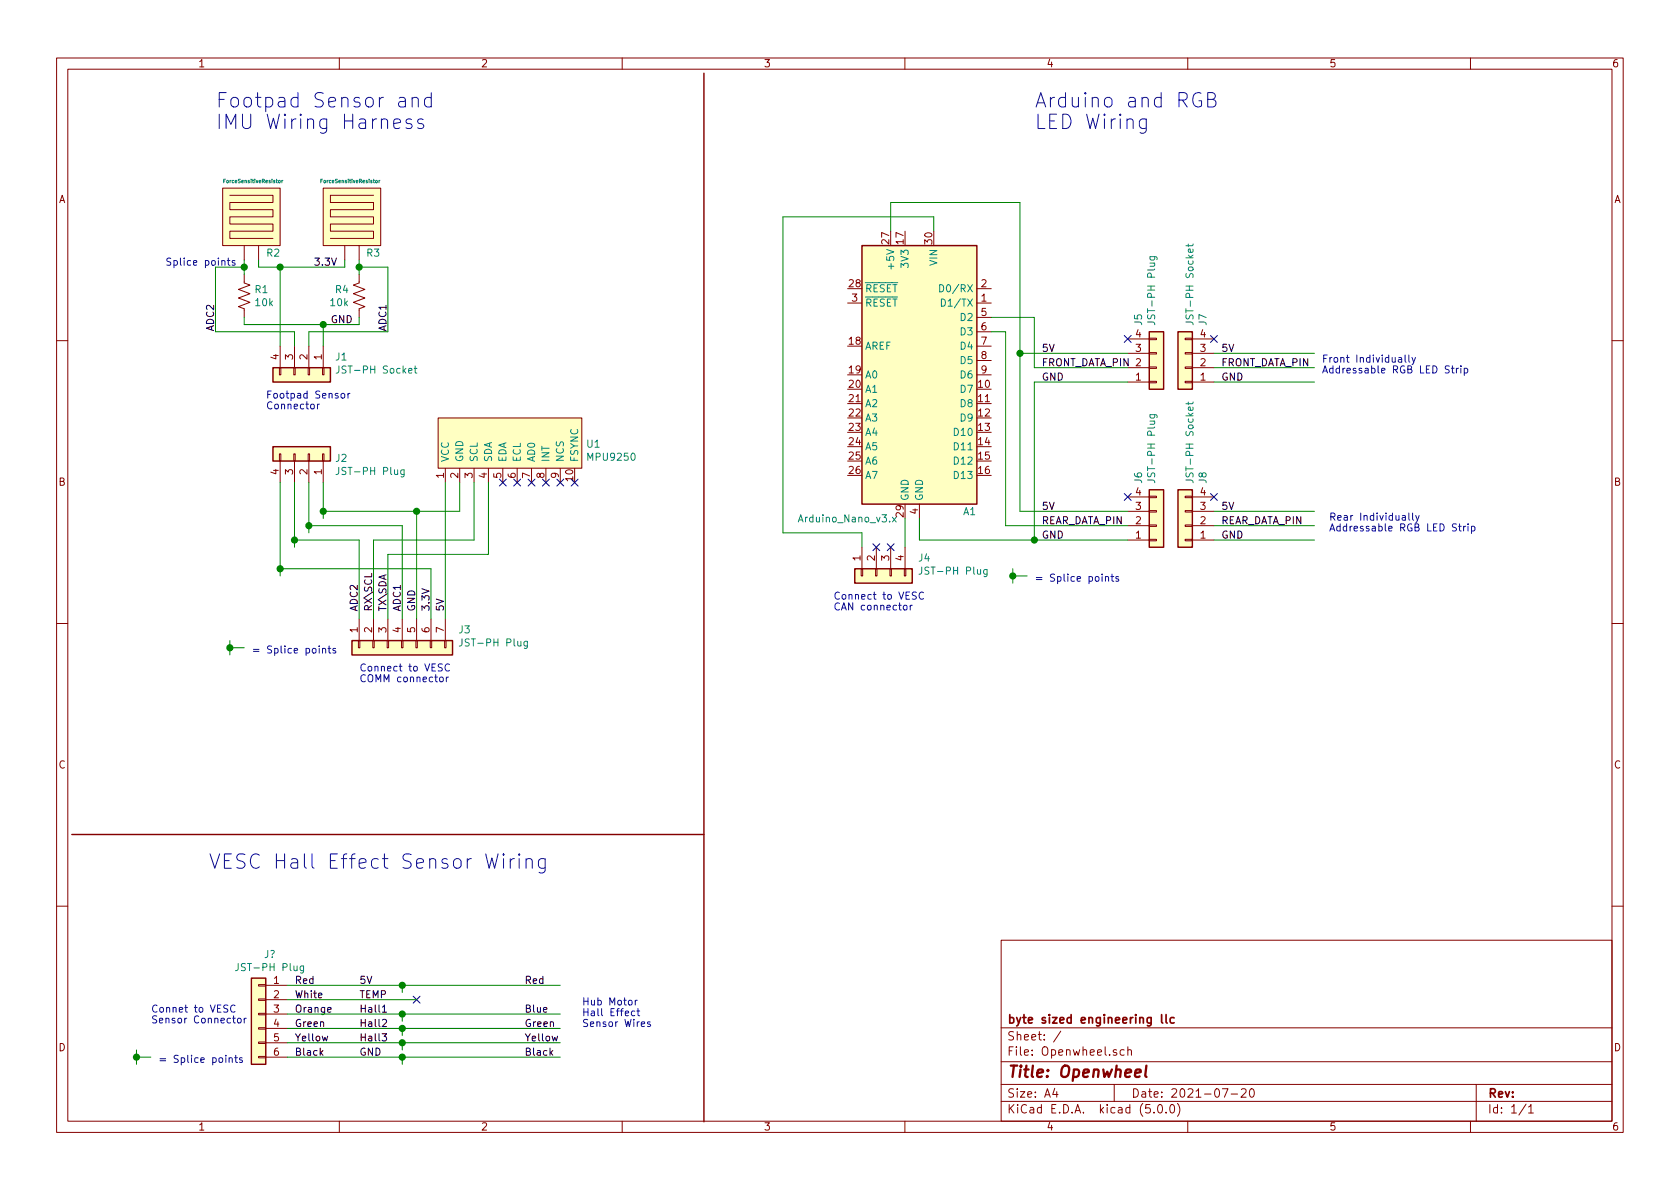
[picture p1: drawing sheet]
EESchema Schematic File Version 4
LIBS:Openwheel-cache
EELAYER 26 0
EELAYER END
$Descr A4 11693 8268
encoding utf-8
Sheet 1 1
Title "Openwheel"
Date "2021-07-20"
Rev ""
Comp "byte sized engineering llc"
Comment1 ""
Comment2 ""
Comment3 ""
Comment4 ""
$EndDescr
$Comp
L Device:R_US R1
U 1 1
P 1700 2050
F 0 "R1" H 1768 2096 50  0000 L CNN
F 1 "10k" H 1768 2005 50  0000 L CNN
F 2 "" V 1740 2040 50  0001 C CNN
F 3 "~" H 1700 2050 50  0001 C CNN
	1    1700 2050
	1    0    0    -1  
$EndComp
$Comp
L user_created:ForceSensitiveResistor R2
U 1 1
P 1750 1500
F 0 "R2" H 1850 1250 50  0000 L CNN
F 1 "ForceSensitiveResistor" H 1550 1750 25  0000 L CNN
F 2 "" H 1750 1500 50  0001 C CNN
F 3 "" H 1750 1500 50  0001 C CNN
	1    1750 1500
	1    0    0    -1  
$EndComp
Wire Wire Line
	1700 1850 1500 1850
Wire Wire Line
	1800 1800 1800 1850
Wire Wire Line
	1700 1800 1700 1850
Connection ~ 1700 1850
Wire Wire Line
	1700 1850 1700 1900
Wire Wire Line
	1700 2200 1700 2250
$Comp
L Connector_Generic:Conn_01x04 J1
U 1 1
P 2150 2600
F 0 "J1" V 2023 2780 50  0000 L CNN
F 1 "JST-PH Socket" V 2114 2780 50  0000 L CNN
F 2 "" H 2150 2600 50  0001 C CNN
F 3 "~" H 2150 2600 50  0001 C CNN
	1    2150 2600
	0    1    1    0   
$EndComp
$Comp
L Connector_Generic:Conn_01x04 J2
U 1 1
P 2150 3150
F 0 "J2" V 2116 3330 50  0000 L CNN
F 1 "JST-PH Plug" V 2025 3330 50  0000 L CNN
F 2 "" H 2150 3150 50  0001 C CNN
F 3 "~" H 2150 3150 50  0001 C CNN
	1    2150 3150
	0    1    -1   0   
$EndComp
$Comp
L Device:R_US R4
U 1 1
P 2500 2050
F 0 "R4" H 2568 2096 50  0000 L CNN
F 1 "10k" H 2568 2005 50  0000 L CNN
F 2 "" V 2540 2040 50  0001 C CNN
F 3 "~" H 2500 2050 50  0001 C CNN
	1    2500 2050
	-1   0    0    -1  
$EndComp
$Comp
L user_created:ForceSensitiveResistor R3
U 1 1
P 2450 1500
F 0 "R3" H 2250 1250 50  0000 L CNN
F 1 "ForceSensitiveResistor" H 2250 1750 25  0000 L CNN
F 2 "" H 2450 1500 50  0001 C CNN
F 3 "" H 2450 1500 50  0001 C CNN
	1    2450 1500
	-1   0    0    -1  
$EndComp
Wire Wire Line
	2500 1850 2700 1850
Wire Wire Line
	2400 1800 2400 1850
Wire Wire Line
	2500 1800 2500 1850
Connection ~ 2500 1850
Wire Wire Line
	2500 1850 2500 1900
Wire Wire Line
	2500 2200 2500 2250
Wire Wire Line
	1800 1850 1950 1850
Wire Wire Line
	1700 2250 2250 2250
Wire Wire Line
	1950 1850 1950 2400
Connection ~ 1950 1850
Wire Wire Line
	1950 1850 2400 1850
Wire Wire Line
	2500 2250 2250 2250
Wire Wire Line
	1500 1850 1500 2300
Wire Wire Line
	1500 2300 2050 2300
Wire Wire Line
	2050 2300 2050 2400
Wire Wire Line
	2700 1850 2700 2300
Wire Wire Line
	2700 2300 2150 2300
Wire Wire Line
	2150 2300 2150 2400
Connection ~ 2250 2250
Wire Wire Line
	2250 2250 2250 2400
Text Label 2350 1850 2    50   ~ 0
3.3V
Text Label 2300 2250 0    50   ~ 0
GND
Text Label 2700 2300 1    50   ~ 0
ADC1
Text Label 1500 2300 1    50   ~ 0
ADC2
$Comp
L Connector_Generic:Conn_01x07 J3
U 1 1
P 2800 4500
F 0 "J3" V 2673 4112 50  0000 R CNN
F 1 "JST-PH Plug" V 2764 4112 50  0000 R CNN
F 2 "" H 2800 4500 50  0001 C CNN
F 3 "~" H 2800 4500 50  0001 C CNN
	1    2800 4500
	0    -1   1    0   
$EndComp
$Comp
L user_created:MPU9250 U1
U 1 1
P 3200 3100
F 0 "U1" V 3215 2222 50  0000 R CNN
F 1 "MPU9250" V 3124 2222 50  0000 R CNN
F 2 "" H 3200 3100 50  0001 C CNN
F 3 "" H 3200 3100 50  0001 C CNN
	1    3200 3100
	0    -1   -1   0   
$EndComp
Wire Wire Line
	2050 3350 2050 3750
Wire Wire Line
	2050 3750 2500 3750
Wire Wire Line
	2500 3750 2500 4300
Wire Wire Line
	3300 3350 3300 3750
Wire Wire Line
	3300 3750 2600 3750
Wire Wire Line
	2600 3750 2600 4300
Wire Wire Line
	3400 3350 3400 3850
Wire Wire Line
	3400 3850 2700 3850
Wire Wire Line
	2700 3850 2700 4300
Wire Wire Line
	2150 3350 2150 3650
Wire Wire Line
	2150 3650 2800 3650
Wire Wire Line
	2800 3650 2800 4300
Wire Wire Line
	2900 4300 2900 3550
Wire Wire Line
	2250 3350 2250 3550
Wire Wire Line
	2250 3550 2900 3550
Wire Wire Line
	3200 3350 3200 3550
Wire Wire Line
	3200 3550 2900 3550
Connection ~ 2900 3550
Wire Wire Line
	3100 3350 3100 4300
Wire Wire Line
	1950 3350 1950 3950
Wire Wire Line
	1950 3950 3000 3950
Wire Wire Line
	3000 3950 3000 4300
NoConn ~ 3500 3350
NoConn ~ 3600 3350
NoConn ~ 3700 3350
NoConn ~ 3800 3350
NoConn ~ 3900 3350
NoConn ~ 4000 3350
Text Label 3100 4250 1    50   ~ 0
5V
Text Label 3000 4250 1    50   ~ 0
3.3V
Text Label 2900 4250 1    50   ~ 0
GND
Text Label 2800 4250 1    50   ~ 0
ADC1
Text Label 2700 4250 1    50   ~ 0
TX\SDA
Text Label 2600 4250 1    50   ~ 0
RX\SCL
Text Label 2500 4250 1    50   ~ 0
ADC2
$Comp
L MCU_Module:Arduino_Nano_v3.x A1
U 1 1
P 6400 2600
F 0 "A1" H 6050 1650 50  0000 C CNN
F 1 "Arduino_Nano_v3.x" H 6900 1600 50  0000 C CNN
F 2 "Module:Arduino_Nano" H 6400 2600 50  0001 C CIN
F 3 "http://www.mouser.com/pdfdocs/Gravitech_Arduino_Nano3_0.pdf" H 6400 2600 50  0001 C CNN
	1    6400 2600
	-1   0    0    -1  
$EndComp
Text Notes 1100 7400 0    50   ~ 0
= Splice points
Text Notes 1650 1850 2    50   ~ 0
Splice points
$Comp
L Connector_Generic:Conn_01x04 J4
U 1 1
P 6100 4000
F 0 "J4" V 5973 3712 50  0000 R CNN
F 1 "JST-PH Plug" V 6064 3712 50  0000 R CNN
F 2 "" H 6100 4000 50  0001 C CNN
F 3 "~" H 6100 4000 50  0001 C CNN
	1    6100 4000
	0    -1   1    0   
$EndComp
Text Notes 2500 4750 0    50   ~ 0
Connect to VESC \nCOMM connector
Text Notes 5800 4250 0    50   ~ 0
Connect to VESC \nCAN connector\n
Text Notes 1850 2850 0    50   ~ 0
Footpad Sensor\nConnector
Wire Wire Line
	6000 3800 6000 3700
Wire Wire Line
	6000 3700 5450 3700
Wire Wire Line
	5450 3700 5450 1500
Wire Wire Line
	5450 1500 6500 1500
Wire Wire Line
	6500 1500 6500 1600
Wire Wire Line
	6300 3600 6300 3800
$Comp
L Connector_Generic:Conn_01x04 J5
U 1 1
P 8050 2550
F 0 "J5" V 7923 2262 50  0000 R CNN
F 1 "JST-PH Plug" V 8014 2262 50  0000 R CNN
F 2 "" H 8050 2550 50  0001 C CNN
F 3 "~" H 8050 2550 50  0001 C CNN
	1    8050 2550
	1    0    0    1   
$EndComp
$Comp
L Connector_Generic:Conn_01x04 J7
U 1 1
P 8250 2550
F 0 "J7" V 8123 2262 50  0000 R CNN
F 1 "JST-PH Socket" V 8214 2262 50  0000 R CNN
F 2 "" H 8250 2550 50  0001 C CNN
F 3 "~" H 8250 2550 50  0001 C CNN
	1    8250 2550
	-1   0    0    1   
$EndComp
Wire Wire Line
	6400 3600 6400 3750
Wire Wire Line
	7200 3750 7200 2650
Wire Wire Line
	6400 3750 7200 3750
Wire Wire Line
	6900 2200 7200 2200
Wire Wire Line
	7200 2200 7200 2550
Wire Wire Line
	6900 2300 7000 2300
Wire Wire Line
	7000 2300 7000 3650
Wire Wire Line
	6200 1600 6200 1400
Wire Wire Line
	6200 1400 7100 1400
Wire Wire Line
	7100 2450 7850 2450
Connection ~ 7200 3750
Text Label 7250 2650 0    50   ~ 0
GND
Text Label 7250 2550 0    50   ~ 0
FRONT_DATA_PIN
Text Label 7250 2450 0    50   ~ 0
5V
NoConn ~ 7850 2350
NoConn ~ 8450 2350
Wire Wire Line
	8450 2450 9150 2450
Wire Wire Line
	8450 2550 9150 2550
Wire Wire Line
	8450 2650 9150 2650
Text Notes 9200 2600 0    50   ~ 0
Front Individually \nAddressable RGB LED Strip
Wire Wire Line
	7200 2650 7850 2650
Wire Wire Line
	7100 1400 7100 2450
Connection ~ 7100 2450
$Comp
L Connector_Generic:Conn_01x04 J6
U 1 1
P 8050 3650
F 0 "J6" V 7923 3362 50  0000 R CNN
F 1 "JST-PH Plug" V 8014 3362 50  0000 R CNN
F 2 "" H 8050 3650 50  0001 C CNN
F 3 "~" H 8050 3650 50  0001 C CNN
	1    8050 3650
	1    0    0    1   
$EndComp
$Comp
L Connector_Generic:Conn_01x04 J8
U 1 1
P 8250 3650
F 0 "J8" V 8123 3362 50  0000 R CNN
F 1 "JST-PH Socket" V 8214 3362 50  0000 R CNN
F 2 "" H 8250 3650 50  0001 C CNN
F 3 "~" H 8250 3650 50  0001 C CNN
	1    8250 3650
	-1   0    0    1   
$EndComp
Text Label 7250 3750 0    50   ~ 0
GND
Text Label 7250 3650 0    50   ~ 0
REAR_DATA_PIN
Text Label 7250 3550 0    50   ~ 0
5V
NoConn ~ 7850 3450
NoConn ~ 8450 3450
Wire Wire Line
	8450 3550 9150 3550
Wire Wire Line
	8450 3650 9150 3650
Wire Wire Line
	8450 3750 9150 3750
Text Notes 9250 3700 0    50   ~ 0
Rear Individually \nAddressable RGB LED Strip
Wire Wire Line
	7200 3750 7850 3750
Wire Wire Line
	7200 2550 7850 2550
Wire Wire Line
	7000 3650 7850 3650
Wire Wire Line
	7100 3550 7850 3550
Wire Wire Line
	7100 2450 7100 3550
NoConn ~ 6100 3800
NoConn ~ 6200 3800
Text Label 8500 2450 0    50   ~ 0
5V
Text Label 8500 2550 0    50   ~ 0
FRONT_DATA_PIN
Text Label 8500 2650 0    50   ~ 0
GND
Text Label 8500 3550 0    50   ~ 0
5V
Text Label 8500 3650 0    50   ~ 0
REAR_DATA_PIN
Text Label 8500 3750 0    50   ~ 0
GND
$Comp
L Connector_Generic:Conn_01x06 J?
U 1 1
P 1800 7050
F 0 "J?" H 1720 7467 50  0000 C CNN
F 1 "JST-PH Plug" H 1720 7376 50  0000 C CNN
F 2 "" H 1800 7050 50  0001 C CNN
F 3 "~" H 1800 7050 50  0001 C CNN
	1    1800 7050
	-1   0    0    -1  
$EndComp
Text Label 2050 6950 0    50   ~ 0
White
Text Label 2050 7350 0    50   ~ 0
Black
Text Label 2050 6850 0    50   ~ 0
Red
Text Label 2050 7050 0    50   ~ 0
Orange
Text Label 2050 7150 0    50   ~ 0
Green
Text Label 2050 7250 0    50   ~ 0
Yellow
Text Label 2500 6850 0    50   ~ 0
5V
Text Label 3650 6850 0    50   ~ 0
Red
NoConn ~ 2900 6950
Text Label 3650 7350 0    50   ~ 0
Black
Text Label 3650 7250 0    50   ~ 0
Yellow
Text Label 3650 7150 0    50   ~ 0
Green
Text Label 3650 7050 0    50   ~ 0
Blue
Text Notes 4050 7150 0    50   ~ 0
Hub Motor\nHall Effect\nSensor Wires\n
Text Label 2500 7050 0    50   ~ 0
Hall1
Text Label 2500 7150 0    50   ~ 0
Hall2
Text Label 2500 7250 0    50   ~ 0
Hall3
Text Label 2500 7350 0    50   ~ 0
GND
Text Label 2500 6950 0    50   ~ 0
TEMP
Text Notes 1050 7200 0    50   ~ 0
Connet to VESC\nSensor Connector\n\n
Connection ~ 1950 3950
Wire Wire Line
	1950 3950 1950 4000
Wire Wire Line
	2000 6850 2800 6850
Wire Wire Line
	2000 7050 2800 7050
Wire Wire Line
	2000 7150 2800 7150
Wire Wire Line
	2000 7250 2800 7250
Wire Wire Line
	2000 7350 2800 7350
Wire Wire Line
	2050 3750 2050 3800
Connection ~ 2050 3750
Wire Wire Line
	2150 3650 2150 3700
Connection ~ 2150 3650
Wire Wire Line
	2250 3550 2250 3600
Connection ~ 2250 3550
Wire Wire Line
	950  7300 950  7350
Wire Wire Line
	950  7350 950  7400
Connection ~ 950  7350
Wire Wire Line
	950  7350 1050 7350
Wire Wire Line
	2800 6850 2800 6900
Connection ~ 2800 6850
Wire Wire Line
	2800 6850 3900 6850
Wire Wire Line
	2800 7050 2800 7100
Connection ~ 2800 7050
Wire Wire Line
	2800 7050 3900 7050
Wire Wire Line
	2800 7150 2800 7200
Connection ~ 2800 7150
Wire Wire Line
	2800 7150 3900 7150
Wire Wire Line
	2800 7250 2800 7300
Connection ~ 2800 7250
Wire Wire Line
	2800 7250 3900 7250
Wire Wire Line
	2800 7350 2800 7400
Connection ~ 2800 7350
Wire Wire Line
	2800 7350 3900 7350
Wire Wire Line
	2000 6950 2900 6950
Text Notes 1750 4550 0    50   ~ 0
= Splice points
Wire Wire Line
	1600 4450 1600 4500
Wire Wire Line
	1600 4500 1600 4550
Connection ~ 1600 4500
Wire Wire Line
	1600 4500 1700 4500
Text Notes 7200 4050 0    50   ~ 0
= Splice points
Wire Wire Line
	7050 3950 7050 4000
Wire Wire Line
	7050 4000 7050 4050
Connection ~ 7050 4000
Wire Wire Line
	7050 4000 7150 4000
Text Notes 1450 6050 0    100  ~ 0
VESC Hall Effect Sensor Wiring\n
Wire Notes Line width 10 style solid rgb(132, 0, 0)
	500  5800 4900 5800
Wire Notes Line width 10 style solid rgb(132, 0, 0)
	4900 500  4900 7800
Text Notes 1500 900  0    100  ~ 0
Footpad Sensor and \nIMU Wiring Harness\n
Text Notes 7200 900  0    100  ~ 0
Arduino and RGB \nLED Wiring\n
$EndSCHEMATC
